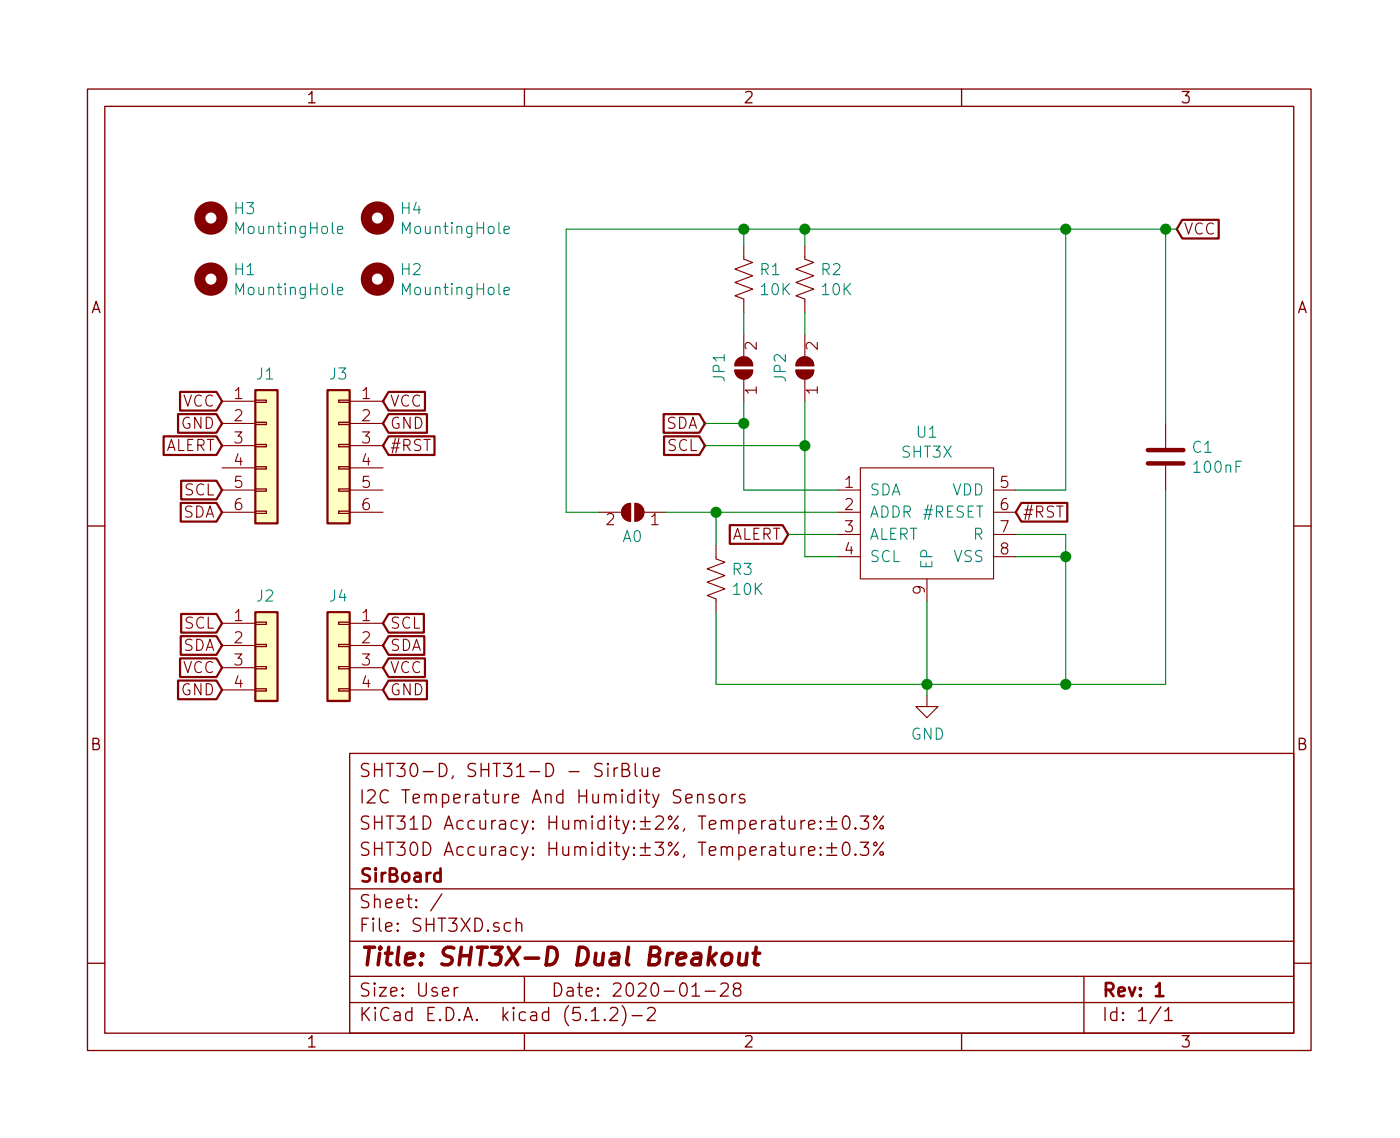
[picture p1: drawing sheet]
EESchema Schematic File Version 4
LIBS:SHT3XD-cache
EELAYER 29 0
EELAYER END
$Descr User 6299 5118
encoding utf-8
Sheet 1 1
Title "SHT3X-D Dual Breakout "
Date "2020-01-28"
Rev "1"
Comp "SirBoard"
Comment1 "SHT30D Accuracy: Humidity:±3%, Temperature:±0.3%"
Comment2 "SHT31D Accuracy: Humidity:±2%, Temperature:±0.3%"
Comment3 "I2C Temperature And Humidity Sensors"
Comment4 "SHT30-D, SHT31-D - SirBlue"
$EndDescr
Text GLabel 1725 3100 2    50   Input ~ 0
GND
Text GLabel 1725 3000 2    50   Input ~ 0
VCC
Text GLabel 1000 3100 0    50   Input ~ 0
GND
Text GLabel 1000 3000 0    50   Input ~ 0
VCC
$Comp
L Connector_Generic:Conn_01x04 J4
U 1 1
P 1525 2900
F 0 "J4" H 1525 3125 50  0000 C CNN
F 1 "Conn_01x04" H 1604 2802 50  0001 L CNN
F 2 "SirBoardLibrary:SirBlue_Connector" H 1525 2900 50  0001 C CNN
F 3 "~" H 1525 2900 50  0001 C CNN
F 4 "C160404" H 1525 2900 50  0001 C CNN "Part"
	1    1525 2900
	-1   0    0    -1  
$EndComp
$Comp
L Connector_Generic:Conn_01x04 J2
U 1 1
P 1200 2900
F 0 "J2" H 1150 3125 50  0000 L CNN
F 1 "Conn_01x04" H 1279 2802 50  0001 L CNN
F 2 "SirBoardLibrary:SirBlue_Connector" H 1200 2900 50  0001 C CNN
F 3 "~" H 1200 2900 50  0001 C CNN
F 4 "C160404" H 1200 2900 50  0001 C CNN "Part"
	1    1200 2900
	1    0    0    -1  
$EndComp
$Comp
L Connector_Generic:Conn_01x06 J3
U 1 1
P 1525 2000
F 0 "J3" H 1525 2325 50  0000 C CNN
F 1 "Conn_01x06" H 1604 1902 50  0001 L CNN
F 2 "Connector_PinHeader_2.54mm:PinHeader_1x06_P2.54mm_Vertical" H 1525 2000 50  0001 C CNN
F 3 "~" H 1525 2000 50  0001 C CNN
	1    1525 2000
	-1   0    0    -1  
$EndComp
$Comp
L Connector_Generic:Conn_01x06 J1
U 1 1
P 1200 2000
F 0 "J1" H 1150 2325 50  0000 L CNN
F 1 "Conn_01x06" H 1279 1902 50  0001 L CNN
F 2 "Connector_PinHeader_2.54mm:PinHeader_1x06_P2.54mm_Vertical" H 1200 2000 50  0001 C CNN
F 3 "~" H 1200 2000 50  0001 C CNN
	1    1200 2000
	1    0    0    -1  
$EndComp
$Comp
L Mechanical:MountingHole H1
U 1 1
P 950 1250
F 0 "H1" H 1050 1295 50  0000 L CNN
F 1 "MountingHole" H 1050 1205 50  0000 L CNN
F 2 "SirBoardLibrary:MountingHole_M2.5_SirBoard" H 950 1250 50  0001 C CNN
F 3 "~" H 950 1250 50  0001 C CNN
	1    950  1250
	1    0    0    -1  
$EndComp
$Comp
L Mechanical:MountingHole H2
U 1 1
P 1700 1250
F 0 "H2" H 1800 1295 50  0000 L CNN
F 1 "MountingHole" H 1800 1205 50  0000 L CNN
F 2 "SirBoardLibrary:MountingHole_M2.5_SirBoard" H 1700 1250 50  0001 C CNN
F 3 "~" H 1700 1250 50  0001 C CNN
	1    1700 1250
	1    0    0    -1  
$EndComp
Text GLabel 1000 1900 0    50   Input ~ 0
GND
$Comp
L Mechanical:MountingHole H3
U 1 1
P 950 975
F 0 "H3" H 1050 1020 50  0000 L CNN
F 1 "MountingHole" H 1050 930 50  0000 L CNN
F 2 "SirBoardLibrary:MountingHole_M2.5_SirBoard" H 950 975 50  0001 C CNN
F 3 "~" H 950 975 50  0001 C CNN
	1    950  975 
	1    0    0    -1  
$EndComp
$Comp
L Mechanical:MountingHole H4
U 1 1
P 1700 975
F 0 "H4" H 1800 1020 50  0000 L CNN
F 1 "MountingHole" H 1800 930 50  0000 L CNN
F 2 "SirBoardLibrary:MountingHole_M2.5_SirBoard" H 1700 975 50  0001 C CNN
F 3 "~" H 1700 975 50  0001 C CNN
	1    1700 975 
	1    0    0    -1  
$EndComp
Text GLabel 1000 1800 0    50   Input ~ 0
VCC
Text GLabel 1725 1900 2    50   Input ~ 0
GND
Text GLabel 1725 1800 2    50   Input ~ 0
VCC
Text GLabel 1000 2000 0    50   Input ~ 0
ALERT
Text GLabel 5300 1025 2    50   Input ~ 0
VCC
$Comp
L power:GND #PWR0106
U 1 1
P 4175 3125
F 0 "#PWR0106" H 4175 2875 50  0001 C CNN
F 1 "GND" H 4179 2953 50  0000 C CNN
F 2 "" H 4175 3125 50  0001 C CNN
F 3 "" H 4175 3125 50  0001 C CNN
	1    4175 3125
	1    0    0    -1  
$EndComp
Text GLabel 3175 1900 0    50   Input ~ 0
SDA
Text GLabel 3175 2000 0    50   Input ~ 0
SCL
$Comp
L Device:R_US R2
U 1 1
P 3625 1250
F 0 "R2" H 3693 1295 50  0000 L CNN
F 1 "10K" H 3693 1205 50  0000 L CNN
F 2 "Resistor_SMD:R_0603_1608Metric" V 3665 1240 50  0001 C CNN
F 3 "~" H 3625 1250 50  0001 C CNN
F 4 "C99198" H 3625 1250 50  0001 C CNN "Part"
	1    3625 1250
	1    0    0    -1  
$EndComp
$Comp
L Device:R_US R1
U 1 1
P 3350 1250
F 0 "R1" H 3418 1295 50  0000 L CNN
F 1 "10K" H 3418 1205 50  0000 L CNN
F 2 "Resistor_SMD:R_0603_1608Metric" V 3390 1240 50  0001 C CNN
F 3 "~" H 3350 1250 50  0001 C CNN
F 4 "C99198" H 3350 1250 50  0001 C CNN "Part"
	1    3350 1250
	1    0    0    -1  
$EndComp
Wire Wire Line
	3350 1100 3350 1025
Wire Wire Line
	3625 1100 3625 1025
$Comp
L Jumper:SolderJumper_2_Open JP1
U 1 1
P 3350 1650
F 0 "JP1" H 3350 1763 50  0000 C CNN
F 1 "SolderJumper_2_Open" H 3350 1763 50  0001 C CNN
F 2 "Jumper:SolderJumper-2_P1.3mm_Open_RoundedPad1.0x1.5mm" H 3350 1650 50  0001 C CNN
F 3 "~" H 3350 1650 50  0001 C CNN
	1    3350 1650
	0    -1   -1   0   
$EndComp
$Comp
L Jumper:SolderJumper_2_Open JP2
U 1 1
P 3625 1650
F 0 "JP2" H 3625 1763 50  0000 C CNN
F 1 "SolderJumper_2_Open" H 3625 1763 50  0001 C CNN
F 2 "Jumper:SolderJumper-2_P1.3mm_Open_RoundedPad1.0x1.5mm" H 3625 1650 50  0001 C CNN
F 3 "~" H 3625 1650 50  0001 C CNN
	1    3625 1650
	0    -1   -1   0   
$EndComp
Wire Wire Line
	3625 1500 3625 1400
Wire Wire Line
	3350 1400 3350 1500
Wire Wire Line
	3175 1900 3350 1900
Wire Wire Line
	3175 2000 3625 2000
Wire Wire Line
	3350 1800 3350 1900
Wire Wire Line
	3625 1800 3625 2000
Wire Wire Line
	3350 1025 3625 1025
Wire Wire Line
	3350 1025 2550 1025
Connection ~ 3350 1025
Wire Wire Line
	2700 2300 2550 2300
Wire Wire Line
	3000 2300 3225 2300
Connection ~ 3225 2300
Wire Wire Line
	3225 2300 3775 2300
Wire Wire Line
	3225 2300 3225 2450
Wire Wire Line
	3225 2750 3225 3075
Wire Wire Line
	4175 3125 4175 3075
Connection ~ 4175 3075
Wire Wire Line
	4175 3075 4800 3075
$Comp
L Jumper:SolderJumper_2_Open A0
U 1 1
P 2850 2300
F 0 "A0" H 2850 2413 50  0000 C CNN
F 1 "SolderJumper_2_Open" H 2850 2413 50  0001 C CNN
F 2 "Jumper:SolderJumper-2_P1.3mm_Open_RoundedPad1.0x1.5mm" H 2850 2300 50  0001 C CNN
F 3 "~" H 2850 2300 50  0001 C CNN
	1    2850 2300
	-1   0    0    1   
$EndComp
Text GLabel 4575 2300 2    50   Input ~ 0
#RST
Text GLabel 1000 2200 0    50   Input ~ 0
SCL
Text GLabel 1000 2300 0    50   Input ~ 0
SDA
Text GLabel 1000 2800 0    50   Input ~ 0
SCL
Text GLabel 1000 2900 0    50   Input ~ 0
SDA
Text GLabel 1725 2800 2    50   Input ~ 0
SCL
Text GLabel 1725 2900 2    50   Input ~ 0
SDA
Wire Wire Line
	4575 2500 4800 2500
Wire Wire Line
	4800 2500 4800 3075
Wire Wire Line
	4575 2400 4800 2400
Wire Wire Line
	4800 2400 4800 2500
Connection ~ 4800 2500
Wire Wire Line
	3225 3075 4175 3075
Wire Wire Line
	2550 1025 2550 2300
Text GLabel 3550 2400 0    50   Input ~ 0
ALERT
$Comp
L Device:R_US R3
U 1 1
P 3225 2600
F 0 "R3" H 3293 2645 50  0000 L CNN
F 1 "10K" H 3293 2555 50  0000 L CNN
F 2 "Resistor_SMD:R_0603_1608Metric" V 3265 2590 50  0001 C CNN
F 3 "~" H 3225 2600 50  0001 C CNN
F 4 "C99198" H 3225 2600 50  0001 C CNN "Part"
	1    3225 2600
	1    0    0    -1  
$EndComp
Wire Wire Line
	3350 1900 3350 2200
Wire Wire Line
	3350 2200 3775 2200
Connection ~ 3350 1900
Wire Wire Line
	3625 2000 3625 2500
Wire Wire Line
	3625 2500 3775 2500
Connection ~ 3625 2000
Wire Wire Line
	3550 2400 3775 2400
Wire Wire Line
	3625 1025 4800 1025
Wire Wire Line
	4575 2200 4800 2200
Connection ~ 3625 1025
Connection ~ 4800 1025
Wire Wire Line
	4800 1025 4800 2200
$Comp
L Device:C C1
U 1 1
P 5250 2050
F 0 "C1" H 5365 2095 50  0000 L CNN
F 1 "100nF" H 5365 2005 50  0000 L CNN
F 2 "Capacitor_SMD:C_0603_1608Metric" H 5288 1900 50  0001 C CNN
F 3 "~" H 5250 2050 50  0001 C CNN
F 4 "C42998" H 5250 2050 50  0001 C CNN "Part"
	1    5250 2050
	1    0    0    -1  
$EndComp
Wire Wire Line
	5250 1900 5250 1025
Wire Wire Line
	4800 1025 5250 1025
Wire Wire Line
	5250 2200 5250 3075
Wire Wire Line
	5250 3075 4800 3075
Connection ~ 4800 3075
Wire Wire Line
	5300 1025 5250 1025
Connection ~ 5250 1025
Text GLabel 1725 2000 2    50   Input ~ 0
#RST
$Comp
L SirBoard_Library:SHT3X U1
U 1 1
P 4175 2350
F 0 "U1" H 4175 2763 50  0000 C CNN
F 1 "SHT3X" H 4175 2673 50  0000 C CNN
F 2 "SirBoardLibrary:DFN2.5X2.5_P=0.5m" H 4375 2650 50  0001 C CNN
F 3 "" H 4375 2650 50  0001 C CNN
F 4 "C77361, C80862, C453460" H 4175 2350 50  0001 C CNN "Part"
	1    4175 2350
	1    0    0    -1  
$EndComp
Wire Wire Line
	4175 2700 4175 3075
$EndSCHEMATC
